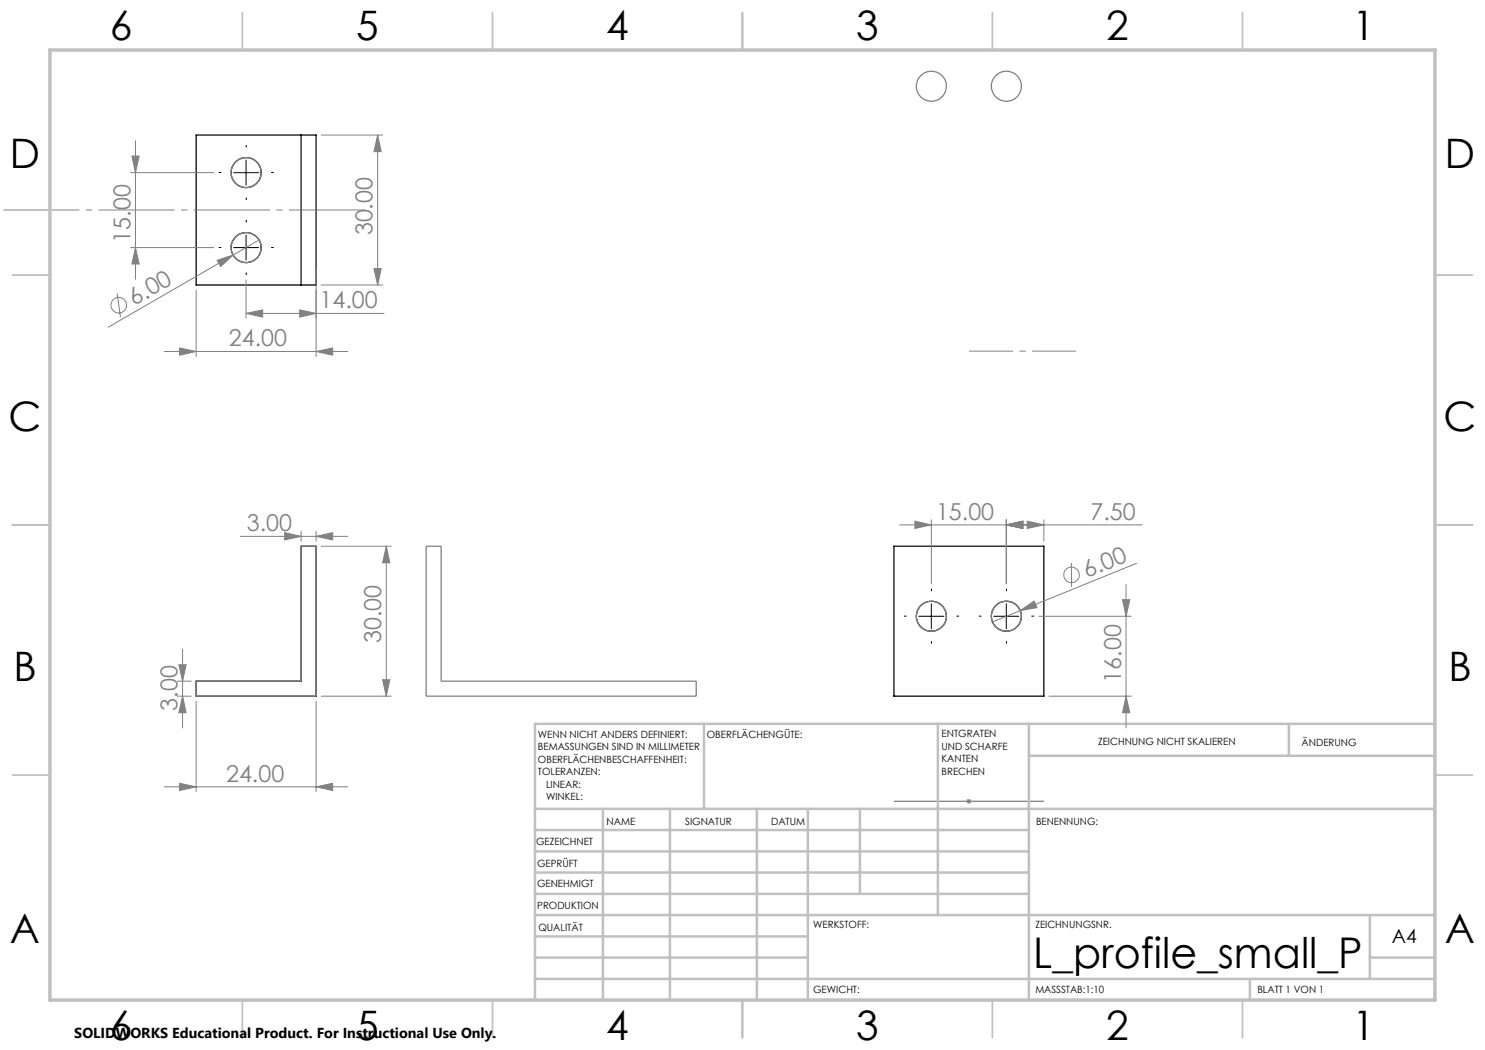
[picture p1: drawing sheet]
<svg xmlns="http://www.w3.org/2000/svg" width="297mm" height="210mm" viewBox="0 0 297 210" stroke-linecap="round" stroke-linejoin="round" font-family="sans-serif">
<g fill="none" stroke="#000" stroke-width=".25">
<path d="M39.2 27h24v30h-24zM60.2 27v30M60.2 109.2h3v30h-24v-3h21zM178.8 109.2h30v30h-30z"/>
<circle cx="49.2" cy="34.5" r="2.99"/>
<circle cx="49.2" cy="49.5" r="2.99"/>
<circle cx="186.3" cy="123.3" r="2.99"/>
<circle cx="201.3" cy="123.3" r="2.99"/>
</g>
<g fill="none" stroke="#808080" stroke-width=".2">
<path d="M26.1 34.5h16.6M26.4 31.2h1.4l-.7 3.3zM27.1 28.2v27.7M64.2 27h12.3M75.5 27l.7 3.3h-1.4zM75.5 27v30M23.4 58.7l.7 4.7M26.1 49.5h16.6M27.1 49.5l.7 3.3h-1.4zM39.2 58v13.3M43.4 52.1l3.2-1.1-2.5 2.3zM49.2 56v7.7"/>
<path d="M51.8 48l-30.1 17.4M63.2 53.5v17.8M64.2 57h12.3M74.8 53.7h1.4l-.7 3.3zM32.9 70.3h36.7M35.9 69.6l3.3 .7-3.3 .7zM49.2 62.7l3.3-.7v1.4zM49.2 62.7h27.6M59.9 62l3.3 .7-3.3 .7zM63.2 70.3l3.3-.7v1.4zM48 107.3h21.6M56.9 106.5l3.3 .8-3.3 .7z"/>
<path d="M60.2 106.2v2.1M63.2 107.3l3.3-.8v1.5zM63.2 106.2v2.1M64.2 109.2h14M77.3 109.2l.7 3.4h-1.5zM77.3 109.2v30M179.9 105h48.5M183 104.2l3.3 .8-3.3 .7zM186.3 104v12.8M201.3 105l3.3-.8v1.5zM201.3 104v12.8M205.5 104.2l3.3 .8-3.3 .7z"/>
<path d="M208.8 104v4.3M214.3 112.6v4.8M224.5 119.9h1.5l-.8 3.4zM225.2 116.9v28.7M227.3 112.7l-28.8 11.7M35.5 139.2h2.7M35.5 136.2h2.7M35.8 133h1.4l-.7 3.2zM36.5 139.2l.7 3.3h-1.4zM36.5 129.9v15.7M64.2 139.2h14M76.5 136h1.5l-.7 3.2z"/>
<path d="M204 122.1l2.8-1.9 .6 1.3zM207.8 123.3h18.4M209.8 139.2h16.4M225.2 139.2l.8 3.3h-1.5zM32.9 157.4h36.7M35.9 156.7l3.3 .7-3.3 .7zM39.2 140.3v18.1M63.2 157.4l3.3-.7v1.4zM63.2 140.3v18.1M193.4 159.9l.7 .7M193.8 159.8v1M194.1 159.9l-.7 .7"/>
<path d="M193.3 160.3h1"/>
<circle cx="23.7" cy="61.1" r="1.55"/>
<circle cx="214.3" cy="115" r="1.56"/>
</g>
<g fill="none" stroke="#808080" stroke-width=".25">
<path d="M60.2 109.2h3v30h-24v-3h21zM85.2 109.2h3v27h51v3h-54zM178.8 160.3h30"/>
<circle cx="186.3" cy="17.2" r="3"/>
<circle cx="201.3" cy="17.2" r="3"/>
<circle cx="49.2" cy="34.5" r="3"/>
<circle cx="49.2" cy="49.5" r="3"/>
<circle cx="186.3" cy="123.3" r="3"/>
<circle cx="201.3" cy="123.3" r="3"/>
</g>
<g fill="none" stroke="#000" stroke-width=".2" stroke-dasharray="15.2 1.3 1.3 1.3" stroke-linecap="butt">
<path d="M44.2 34.5h-.5M49.2 29.5v-.5M49.2 39.5v.5M54.2 34.5h.5M44.2 49.5h-.5M49.2 44.5v-.5M49.2 54.5v.5M54.2 49.5h.5M186.3 118.2v-.5M201.3 118.2v-.5M181.3 123.2h-.5M186.3 128.2v.5"/>
<path d="M191.3 123.2h.5M196.3 123.2h-.5M201.3 128.2v.5M206.3 123.2h.5"/>
</g>
<path d="M193.8 70.2h21.4" fill="none" stroke="#808080" stroke-width=".2" stroke-dasharray="15.2 1.3 1.3 1.3" stroke-dashoffset="6.4" stroke-linecap="butt"/>
<path d="M74.2 42h-74.2" fill="none" stroke="#808080" stroke-width=".2" stroke-dasharray="15.2 1.3 1.3 1.3" stroke-dashoffset="-1.2" stroke-linecap="butt"/>
<g fill="none" stroke="#c0c0c0" stroke-width=".35">
<path d="M48.5 2.5v7.5M98.5 2.5v7.5M148.5 2.5v7.5M198.5 2.5v7.5M248.5 2.5v7.5M2.5 55h7.5M287 55h7.5M2.5 105h7.5M287 105h7.5M2.5 155h7.5M287 155h7.5M48.5 200v7.5"/>
<path d="M98.5 200v7.5M148.5 200v7.5M198.5 200v7.5M248.5 200v7.5"/>
</g>
<g fill="none" stroke="#c0c0c0" stroke-width=".5">
<path d="M140.8 144.8v17M187.6 144.8v38.2M205.8 144.8v55.2M205.8 151.2h81.2M257.8 144.8v6.4M287 144.8h-180v55.2M107 161.8h180M107 178.8h98.8M107 174.5h98.8M107 170.3h98.8M107 166h98.8M120.6 161.8v38.2"/>
<path d="M134 161.8v38.2M151.4 161.8v38.2M161.6 161.8v38.2M172 161.8v17M107 195.8h180M107 191.5h54.6M107 187.3h54.6M107 183h180M250 195.8v4.2M274 191.5h13M274 183v12.8"/>
</g>
<path d="M10 10h277v190h-277z" fill="none" stroke="#c0c0c0" stroke-width=".7"/>
<path d="M46.7 34.5h5M49.2 32v5M46.7 49.5h5M49.2 47v5M183.8 123.3h5M186.3 120.7v5.1M198.8 123.3h5M201.3 120.7v5.1" fill="none" stroke="#000" stroke-width=".2"/>
<g fill="#808080">
<path d="M204 122.1l2.8-1.9 .6 1.3z"/>
<path d="M43.4 52.1l3.2-1.1-2.5 2.3z"/>
<path d="M56.9 106.5l3.3 .8-3.3 .7zM63.2 107.3l3.3-.8v1.5z"/>
<path d="M35.9 156.7l3.3 .7-3.3 .7zM63.2 157.4l3.3-.7v1.4z"/>
<path d="M76.5 136h1.5l-.7 3.2zM77.3 109.2l.7 3.4h-1.5z"/>
<path d="M35.8 133h1.4l-.7 3.2zM36.5 139.2l.7 3.3h-1.4z"/>
<path d="M63.2 70.3l3.3-.7v1.4zM35.9 69.6l3.3 .7-3.3 .7z"/>
<path d="M205.5 104.2l3.3 .8-3.3 .7zM201.3 105l3.3-.8v1.5zM201.3 105l3.3-.8v1.5zM183 104.2l3.3 .8-3.3 .7z"/>
<path d="M49.2 62.7l3.3-.7v1.4zM59.9 62l3.3 .7-3.3 .7z"/>
<path d="M27.1 49.5l.7 3.3h-1.4zM26.4 31.2h1.4l-.7 3.3zM74.8 53.7h1.4l-.7 3.3zM75.5 27l.7 3.3h-1.4zM225.2 139.2l.8 3.3h-1.5zM224.5 119.9h1.5l-.8 3.4z"/>
</g>
<text font-size="8.5" x="206.7" y="193.6">L_profile_small_P</text>
<g font-size="8.1">
<text x="22" y="8">6</text>
<text x="71.2" y="8">5</text>
<text x="121.2" y="8">4</text>
<text x="171.2" y="8">3</text>
<text x="221.2" y="8">2</text>
<text x="270.5" y="8">1</text>
<text x="2" y="33.6">D</text>
<text x="289" y="33.6">D</text>
<text x="1.7" y="86.1">C</text>
<text x="288.7" y="86.1">C</text>
<text x="2.7" y="136.1">B</text>
<text x="289.7" y="136.1">B</text>
<text x="2" y="188.6">A</text>
<text x="289" y="188.6">A</text>
<text x="22" y="208">6</text>
<text x="71.2" y="208">5</text>
<text x="121.2" y="208">4</text>
<text x="171.2" y="208">3</text>
<text x="221.2" y="208">2</text>
<text x="270.5" y="208">1</text>
</g>
<g font-size="4.7" fill="#808080">
<text x="74.5" y="47.1" transform="rotate(-90 74.5 47.1)">30.00</text>
<text x="26.1" y="48.5" transform="rotate(-90 26.1 48.5)">15.00</text>
<text x="26.8" y="61.2" transform="rotate(-30 26.8 61.2)">6.00</text>
<text x="63.9" y="61.7">14.00</text>
<text x="45.8" y="69.3">24.00</text>
<text x="49.4" y="106.2">3.00</text>
<text x="187.2" y="103.9">15.00</text>
<text x="218.1" y="103.9">7.50</text>
<text x="217.3" y="115.6" transform="rotate(-22 217.3 115.6)">6.00</text>
<text x="76.2" y="128.6" transform="rotate(-90 76.2 128.6)">30.00</text>
<text x="224.2" y="136.5" transform="rotate(-90 224.2 136.5)">16.00</text>
<text x="35.5" y="142.1" transform="rotate(-90 35.5 142.1)">3.00</text>
<text x="45.2" y="156.3">24.00</text>
</g>
<text font-size="3.9" x="278.4" y="188.6">A4</text>
<text font-size="2.9" x="14.9" y="207.6">SOLIDWORKS Educational Product. For Instructional Use Only.</text>
<g font-size="2">
<text x="107.6" y="147.6">WENN NICHT ANDERS DEFINIERT:</text>
<text x="141.4" y="147.6">OBERFLÄCHENGÜTE:</text>
<text x="188.3" y="147.5">ENTGRATEN</text>
<text x="188.3" y="150">UND SCHARFE</text>
<text x="219.6" y="149">ZEICHNUNG NICHT SKALIEREN</text>
<text x="260.3" y="149.2">ÄNDERUNG</text>
<text x="107.6" y="150.1">BEMASSUNGEN SIND IN MILLIMETER</text>
<text x="107.6" y="152.6">OBERFLÄCHENBESCHAFFENHEIT:</text>
<text x="107.6" y="155.1">TOLERANZEN:</text>
<text x="188.3" y="152.5">KANTEN</text>
<text x="188.3" y="155">BRECHEN</text>
<text x="109.2" y="157.6">LINEAR:</text>
<text x="109.2" y="160.1">WINKEL:</text>
<text x="121.3" y="165">NAME</text>
<text x="137" y="164.9">SIGNATUR</text>
<text x="154.2" y="164.9">DATUM</text>
<text x="207.2" y="164.9">BENENNUNG:</text>
<text x="107.2" y="169.1">GEZEICHNET</text>
<text x="107.4" y="173.3">GEPRÜFT</text>
<text x="107.4" y="177.4">GENEHMIGT</text>
<text x="107.5" y="181.8">PRODUKTION</text>
<text x="162.6" y="185.5">WERKSTOFF:</text>
<text x="207.1" y="185.5">ZEICHNUNGSNR.</text>
<text x="107.7" y="186.1">QUALITÄT</text>
<text x="162.6" y="198.5">GEWICHT:</text>
<text x="207.1" y="198.6">MASSSTAB:1:10</text>
<text x="251.5" y="198.6">BLATT 1 VON 1</text>
</g>
</svg>
